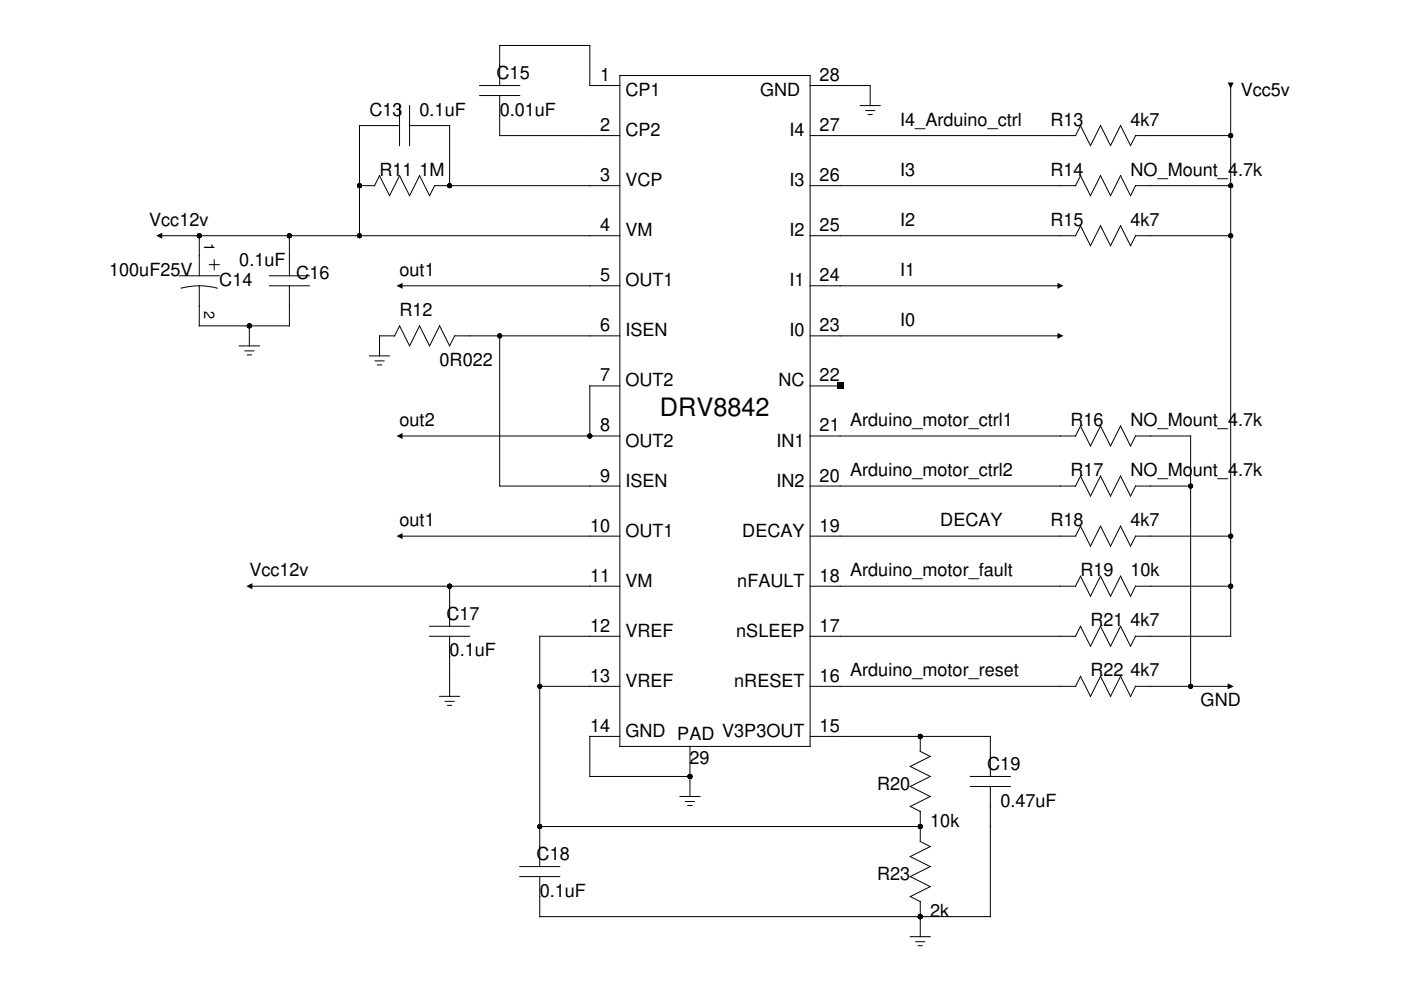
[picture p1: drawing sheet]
<svg xmlns="http://www.w3.org/2000/svg" width="297mm" height="210mm" viewBox="0 0 297 210" stroke-linecap="round" stroke-linejoin="round" font-family="sans-serif">
<g fill="none" stroke="#000" stroke-width=".21">
<path d="M101.7 18.1h8.5M105.9 18.1v-8.5h19.2v8.5h6.3M131.4 16h40.4v142.3h-40.4zM171.8 18.1h12.7v4.3M260.9 18.1v116.8h-20.1l-1.1 2.1-2.1-4.2-2.1 4.2-2.2-4.2-2.1 4.2-2.1-4.2-1.1 2.1M76.2 39.4h3.2M79.4 39.4l1.1-2.2 2.1 4.3 2.1-4.3 2.1 4.3 2.2-4.3 2.1 4.3 1-2.1h39.3M84.7 26.6h-8.5v23.4M84.7 22.4v8.5M86.8 26.6h8.5v12.8M86.8 22.4v8.5M101.7 20.3h8.5"/>
<path d="M105.9 20.3v8.5h25.5M171.8 28.8h56.3M171.8 39.4h56.3M182.4 22.4h4.2M183.5 23.4h2M184.1 24.3h.8M228 28.8l1.1-2.2 2.1 4.3 2.1-4.3 2.2 4.3 2.1-4.3 2.1 4.3 1.1-2.1h20.1M228 39.4l1.1-2.2 2.1 4.3 2.1-4.3 2.2 4.3 2.1-4.3 2.1 4.3 1.1-2.1h20.1M33.8 50h97.6M38 58.5h8.5M42.3 50v8.5M44.4 56.1h2.1"/>
<path d="M45.4 55.1v2.1M57.1 58.5h8.5M61.4 50v8.5M171.8 50h56.3M228 50l1.1-2.1 2.1 4.2 2.1-4.2 2.2 4.2 2.1-4.2 2.1 4.2 1.1-2.1h20.1M38.4 61.1a14.9 14.9 0 0 1 7.7 0M42.3 60.6v8.5h19.1v-8.5M50.7 73.3h4.3M51.9 74.4h1.9M52.4 75.2h.9M52.9 69.1v4.2M57.1 60.6h8.5"/>
<path d="M78.3 75.5h4.3M79.5 76.5h1.9M80 77.4h.9M83.7 71.2h-3.2v4.3M84.7 60.6h46.7M84.7 69.1l2.1 4.2 2.2-4.2 2.1 4.2 2.1-4.2 2.1 4.2 1.1-2.1h35M84.7 69.1l-1 2.1M105.9 71.2v31.9h25.5M171.8 60.6h53M171.8 71.2h53M84.7 92.4h46.7M131.4 81.8h-6.3v10.6"/>
<path d="M171.8 92.4h56.3M171.8 81.8h6.3M228 92.4l1.1-2.1 2.1 4.3 2.1-4.3 2.2 4.3 2.1-4.3 2.1 4.3 1.1-2.2h11.6v53.1M84.7 113.7h46.7M171.8 103.1h56.3M171.8 113.7h56.3M228 103.1l1.1-2.2 2.1 4.3 2.1-4.3 2.2 4.3 2.1-4.3 2.1 4.3 1.1-2.1h11.6M228 113.7l1.1-2.1 2.1 4.2 2.1-4.2 2.2 4.2 2.1-4.2 2.1 4.2 1.1-2.1h20.1M52.9 124.3h78.5M91.1 134.9h8.5M91.1 132.8h8.5M95.3 124.3v8.5"/>
<path d="M95.3 134.9v12.7M131.4 134.9h-17v48.8M171.8 124.3h56.3M171.8 134.9h56.3M228 124.3l1.1-2.1 2.1 4.2 2.1-4.2 2.2 4.2 2.1-4.2 2.1 4.2 1.1-2.1h20.1M93.2 147.6h4.3M94.4 148.7h1.9M94.9 149.6h.9M114.4 145.5h17M131.4 156.1h-6.3v8.5h21.2M146.3 158.3v10.6M171.8 145.5h56.3"/>
<path d="M171.8 156.1h38.2v8.5M195.1 156.1v3.2l2.1 1.1-4.2 2.1 4.2 2.1-4.2 2.2 4.2 2.1-4.2 2.1 2.1 1.1M228 145.5l1.1-2.1 2.1 4.2 2.1-4.2 2.2 4.2 2.1-4.2 2.1 4.2 1.1-2.1h20.1M114.4 175.2h80.7M144.2 168.9h4.2M145.3 169.9h1.9M145.9 170.8h.8M195.1 172v6.4l2.1 1.1-4.2 2.1 4.2 2.1-4.2 2.2 4.2 2.1-4.2 2.1M205.7 166.8h8.5M205.7 164.6h8.5M210 166.8v27.6h-95.6v-8.5M110.2 185.9h8.5"/>
<path d="M110.2 183.7h8.5M193 190.1l2.1 1.1M193 198.6h4.2M194.2 199.7h1.9M195.1 191.1v7.5M194.7 200.5h.8"/>
</g>
<g fill="#000">
<path d="M260.3 17.5h1.3l-.7 1.3zM33.1 50l1.3-.7v1.3zM84.1 60.6l1.2-.6v1.2zM224.2 60l1.3 .6-1.3 .6zM224.2 70.6l1.3 .6-1.3 .6zM84.1 92.4l1.2-.6v1.3zM177.5 81.2h1.3v1.3h-1.3zM84.1 113.7l1.2-.7v1.3zM52.2 124.3l1.3-.6v1.2zM260.3 144.9l1.3 .6-1.3 .7z"/>
<circle cx="76.2" cy="39.4" r=".53"/>
<circle cx="95.3" cy="39.4" r=".53"/>
<circle cx="260.9" cy="39.4" r=".53"/>
<circle cx="260.9" cy="28.8" r=".53"/>
<circle cx="42.3" cy="50" r=".53"/>
<circle cx="61.4" cy="50" r=".53"/>
<circle cx="76.2" cy="50" r=".53"/>
<circle cx="260.9" cy="50" r=".53"/>
<circle cx="52.9" cy="69.1" r=".53"/>
<circle cx="105.9" cy="71.2" r=".53"/>
<circle cx="125.1" cy="92.4" r=".53"/>
<circle cx="252.4" cy="103.1" r=".53"/>
<circle cx="260.9" cy="113.7" r=".53"/>
<circle cx="95.3" cy="124.3" r=".53"/>
<circle cx="260.9" cy="124.3" r=".53"/>
<circle cx="114.4" cy="145.5" r=".53"/>
<circle cx="195.1" cy="156.1" r=".53"/>
<circle cx="252.4" cy="145.5" r=".53"/>
<circle cx="114.4" cy="175.2" r=".53"/>
<circle cx="146.3" cy="164.6" r=".53"/>
<circle cx="195.1" cy="175.2" r=".53"/>
<circle cx="195.1" cy="194.4" r=".53"/>
</g>
<text font-size="5.4" x="139.9" y="88.2">DRV8842</text>
<g font-size="3.8">
<text x="105.3" y="16.7">C15</text>
<text x="127.3" y="17.2">1</text>
<text x="173.8" y="17.2">28</text>
<text x="132.6" y="20.4">CP1</text>
<text x="161.1" y="20.3">GND</text>
<text x="263.1" y="20.3">Vcc5v</text>
<text x="78.3" y="24.5">C13</text>
<text x="89" y="24.5">0.1uF</text>
<text x="105.9" y="24.5">0.01uF</text>
<text x="127.3" y="27.8">2</text>
<text x="132.6" y="28.9">CP2</text>
<text x="167.4" y="28.9">I4</text>
<text x="173.8" y="27.8">27</text>
<text x="190.9" y="26.6">I4_Arduino_ctrl</text>
<text x="222.7" y="26.6">R13</text>
<text x="239.7" y="26.6">4k7</text>
<text x="80.5" y="37.2">R11 1M</text>
<text x="127.3" y="38.4">3</text>
<text x="132.6" y="39.5">VCP</text>
<text x="167.4" y="39.5">I3</text>
<text x="173.8" y="38.4">26</text>
<text x="190.9" y="37.2">I3</text>
<text x="222.7" y="37.2">R14</text>
<text x="239.7" y="37.2">NO_Mount_4.7k</text>
<text x="31.6" y="47.9">Vcc12v</text>
<text x="190.9" y="47.9">I2</text>
<text x="222.7" y="47.9">R15</text>
<text x="239.7" y="47.9">4k7</text>
<text x="127.3" y="49">4</text>
<text x="132.6" y="50.1">VM</text>
<text x="167.4" y="50.1">I2</text>
<text x="173.8" y="49">25</text>
<text x="23.1" y="58.5">100uF25V</text>
<text x="50.7" y="56.4">0.1uF</text>
<text x="62.8" y="59.2">C16</text>
<text x="84.7" y="58.5">out1</text>
<text x="127.3" y="59.6">5</text>
<text x="173.8" y="59.6">24</text>
<text x="190.9" y="58.5">I1</text>
<text x="46.5" y="60.6">C14</text>
<text x="132.6" y="60.7">OUT1</text>
<text x="167.4" y="60.7">I1</text>
<text x="84.7" y="67">R12</text>
<text x="127.3" y="70.3">6</text>
<text x="132.6" y="71.3">ISEN</text>
<text x="167.4" y="71.3">I0</text>
<text x="173.8" y="70.3">23</text>
<text x="190.9" y="69.1">I0</text>
<text x="93.2" y="77.6">0R022</text>
<text x="127.3" y="80.9">7</text>
<text x="132.6" y="81.9">OUT2</text>
<text x="165.1" y="81.9">NC</text>
<text x="173.8" y="80.9">22</text>
<text x="84.7" y="90.3">out2</text>
<text x="127.3" y="91.5">8</text>
<text x="132.6" y="94.7">OUT2</text>
<text x="164.6" y="94.7">IN1</text>
<text x="173.8" y="91.5">21</text>
<text x="180.3" y="90.3">Arduino_motor_ctrl1</text>
<text x="227" y="90.3">R16</text>
<text x="239.7" y="90.3">NO_Mount_4.7k</text>
<text x="180.3" y="100.9">Arduino_motor_ctrl2</text>
<text x="227" y="100.9">R17</text>
<text x="239.7" y="100.9">NO_Mount_4.7k</text>
<text x="127.3" y="102.1">9</text>
<text x="132.6" y="103.2">ISEN</text>
<text x="164.6" y="103.2">IN2</text>
<text x="173.8" y="102.1">20</text>
<text x="84.7" y="111.6">out1</text>
<text x="125.1" y="112.7">10</text>
<text x="132.6" y="113.8">OUT1</text>
<text x="157.4" y="113.8">DECAY</text>
<text x="173.8" y="112.7">19</text>
<text x="199.4" y="111.6">DECAY</text>
<text x="222.7" y="111.6">R18</text>
<text x="239.7" y="111.6">4k7</text>
<text x="52.9" y="122.2">Vcc12v</text>
<text x="125.1" y="123.3">11</text>
<text x="132.6" y="124.4">VM</text>
<text x="156.3" y="124.4">nFAULT</text>
<text x="173.8" y="123.3">18</text>
<text x="180.3" y="122.2">Arduino_motor_fault</text>
<text x="229.1" y="122.2">R19</text>
<text x="239.7" y="122.2">10k</text>
<text x="94.7" y="131.4">C17</text>
<text x="125.1" y="133.9">12</text>
<text x="132.6" y="135">VREF</text>
<text x="156.1" y="135">nSLEEP</text>
<text x="173.8" y="133.9">17</text>
<text x="231.2" y="132.8">R21 4k7</text>
<text x="95.3" y="139.2">0.1uF</text>
<text x="180.3" y="143.4">Arduino_motor_reset</text>
<text x="231.2" y="143.4">R22 4k7</text>
<text x="125.1" y="144.6">13</text>
<text x="132.6" y="145.6">VREF</text>
<text x="155.7" y="145.6">nRESET</text>
<text x="173.8" y="144.6">16</text>
<text x="254.6" y="149.8">GND</text>
<text x="125.1" y="155.2">14</text>
<text x="173.8" y="155.2">15</text>
<text x="132.6" y="156.2">GND PAD V3P3OUT</text>
<text x="146.2" y="162.1">29</text>
<text x="186" y="167.4">R20</text>
<text x="209.3" y="163.2">C19</text>
<text x="212.1" y="171">0.47uF</text>
<text x="197.2" y="175.2">10k</text>
<text x="113.8" y="182.3">C18</text>
<text x="114.4" y="190.1">0.1uF</text>
<text x="186" y="186.5">R23</text>
<text x="197.2" y="194.4">2k</text>
</g>
<g font-size="3.1">
<text x="43.3" y="51.5" transform="rotate(90 43.3 51.5)">1</text>
<text x="43.3" y="65.9" transform="rotate(90 43.3 65.9)">2</text>
</g>
</svg>
